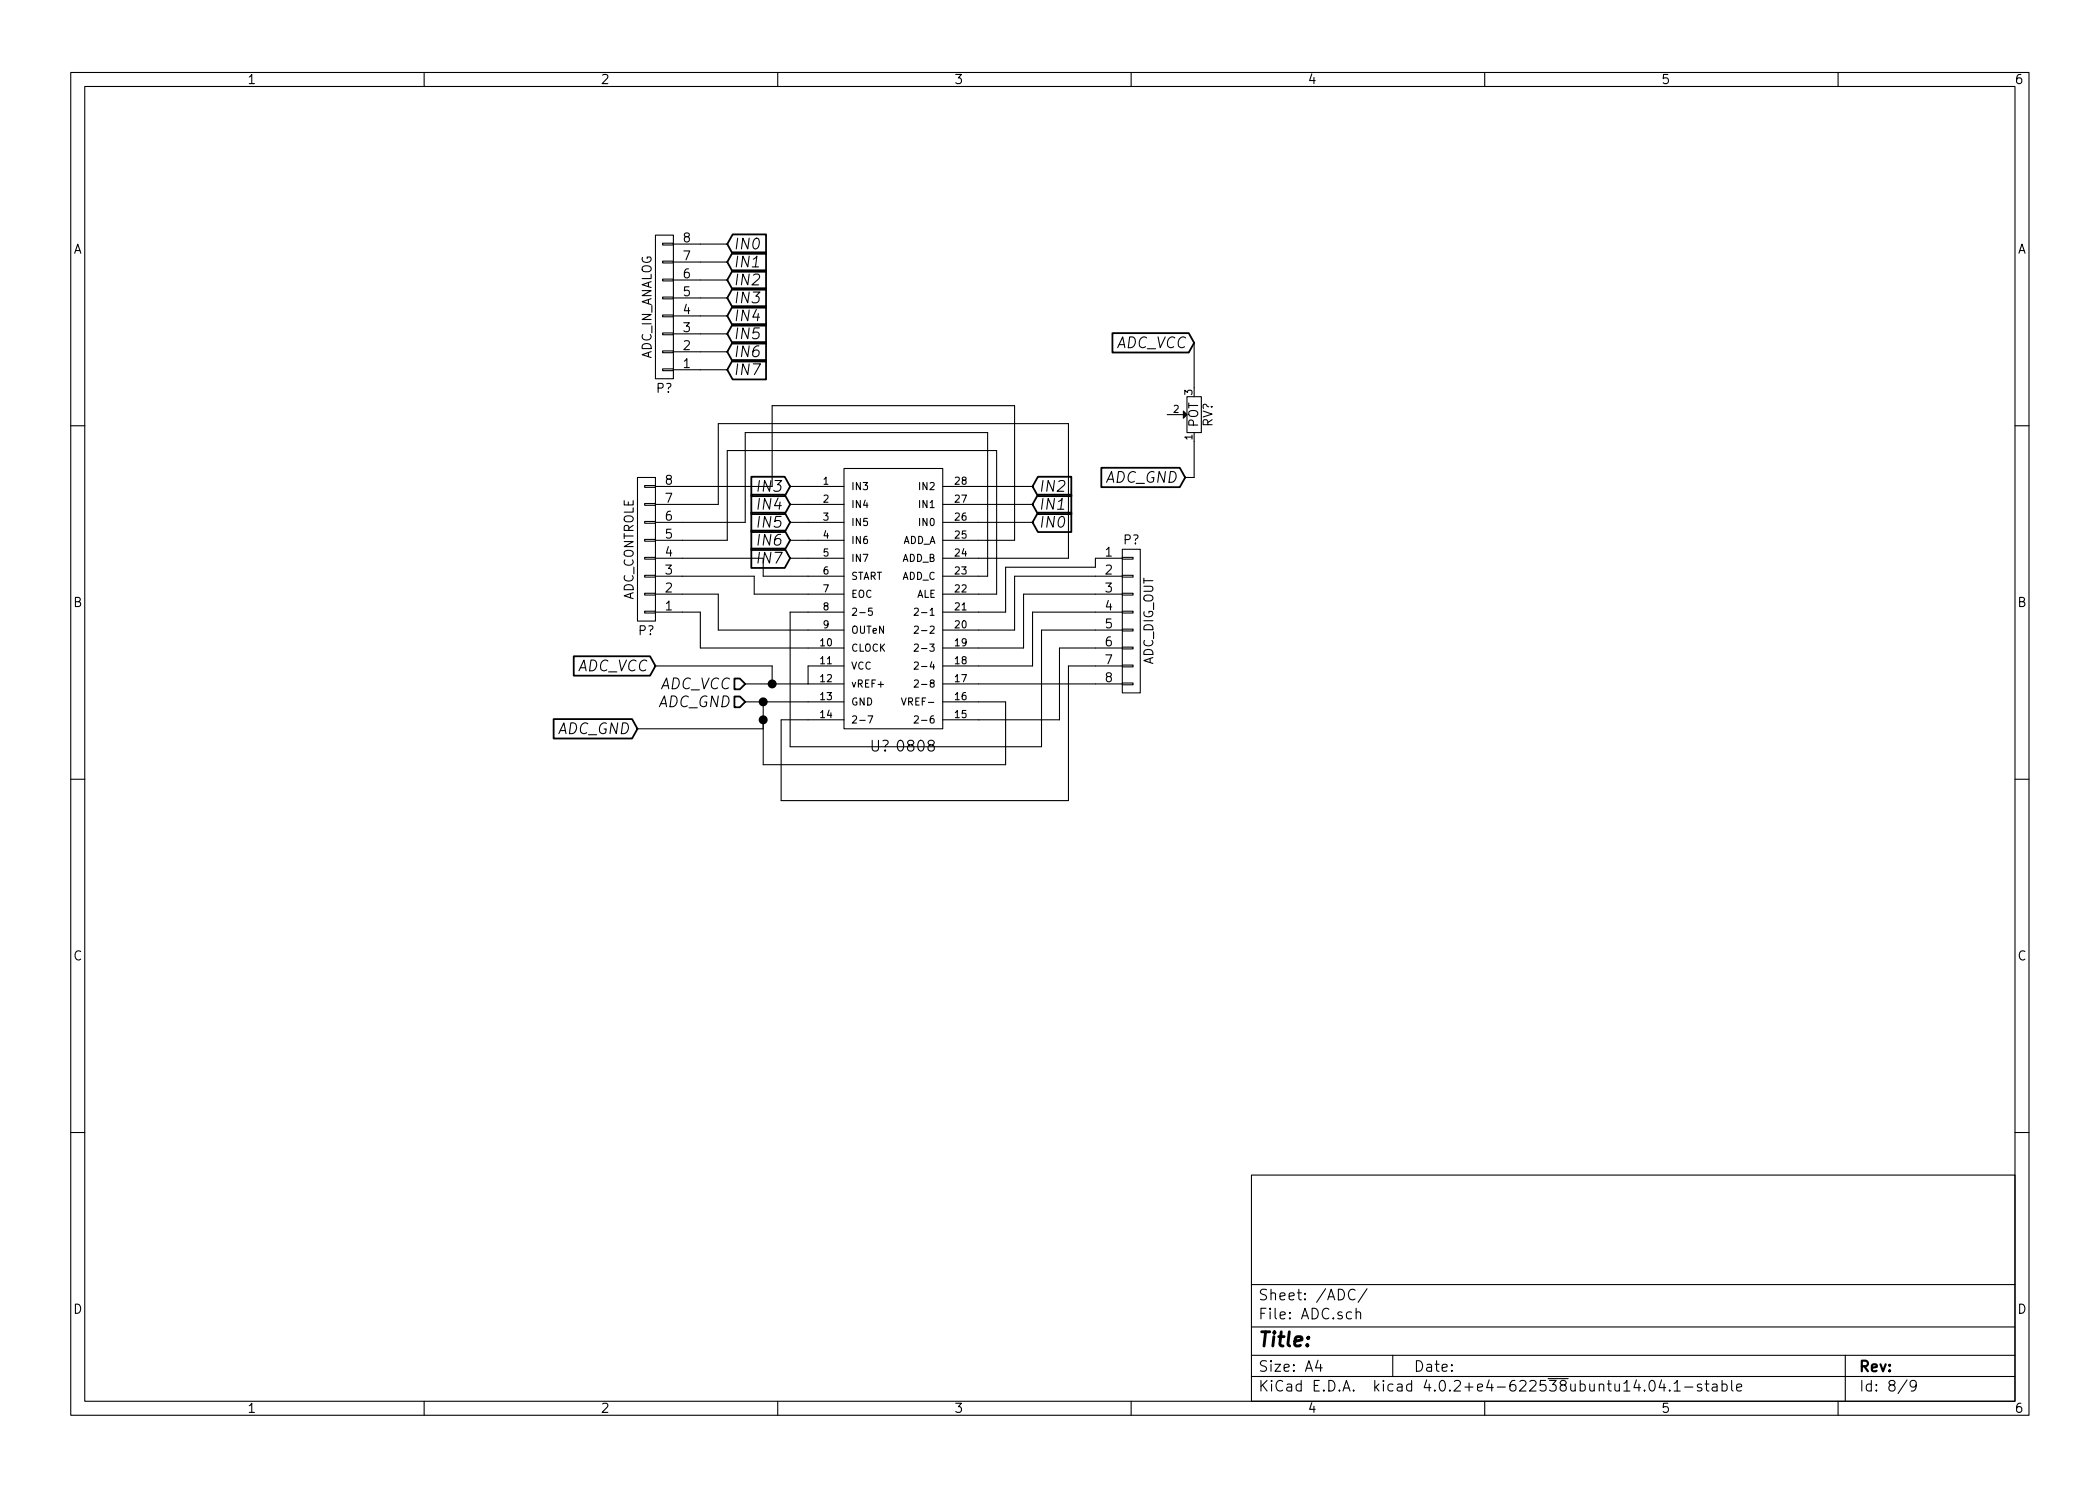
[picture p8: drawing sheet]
EESchema Schematic File Version 2
LIBS:power
LIBS:device
LIBS:transistors
LIBS:conn
LIBS:linear
LIBS:regul
LIBS:74xx
LIBS:cmos4000
LIBS:adc-dac
LIBS:memory
LIBS:xilinx
LIBS:microcontrollers
LIBS:dsp
LIBS:microchip
LIBS:analog_switches
LIBS:motorola
LIBS:texas
LIBS:intel
LIBS:audio
LIBS:interface
LIBS:digital-audio
LIBS:philips
LIBS:display
LIBS:cypress
LIBS:siliconi
LIBS:opto
LIBS:atmel
LIBS:contrib
LIBS:valves
LIBS:8051_generic_89s51
LIBS:7805_mod
LIBS:HexConverter
LIBS:MOTOR
LIBS:ams1117_
LIBS:arduinoNano
LIBS:arduinouno
LIBS:buzzer
LIBS:cmos_cell
LIBS:color_sensor
LIBS:esp8266
LIBS:fingerprintsensor
LIBS:flex
LIBS:ftdi232rl
LIBS:hexconverter
LIBS:i2cmemoty24ls256
LIBS:l293d_modified
LIBS:ldr
LIBS:lm3915
LIBS:oleddisplay
LIBS:ov7670
LIBS:pushbutton
LIBS:relay
LIBS:sd_card_module
LIBS:servo
LIBS:valve
LIBS:xbee
LIBS:max_232
LIBS:0808
LIBS:8051_dev-cache
EELAYER 25 0
EELAYER END
$Descr A4 11693 8268
encoding utf-8
Sheet 9 9
Title ""
Date ""
Rev ""
Comp ""
Comment1 ""
Comment2 ""
Comment3 ""
Comment4 ""
$EndDescr
$Comp
L 0808 U?
U 1 1
P 4950 4050
F 0 "U?" H 4900 3950 60  0000 C CNN
F 1 "0808" H 5100 3950 60  0000 C CNN
F 2 "" H 4950 4050 60  0000 C CNN
F 3 "" H 4950 4050 60  0000 C CNN
	1    4950 4050
	1    0    0    -1  
$EndComp
$Comp
L CONN_01X08 P?
U 1 1
P 6300 3450
F 0 "P?" H 6300 3900 50  0000 C CNN
F 1 "ADC_DIG_OUT" V 6400 3450 50  0000 C CNN
F 2 "" H 6300 3450 50  0000 C CNN
F 3 "" H 6300 3450 50  0000 C CNN
	1    6300 3450
	1    0    0    -1  
$EndComp
Text HLabel 4150 3900 0    60   Input Italic 0
ADC_GND
Text HLabel 4150 3800 0    60   Input Italic 0
ADC_VCC
$Comp
L CONN_01X08 P?
U 1 1
P 3600 3050
F 0 "P?" H 3600 3500 50  0000 C CNN
F 1 "ADC_CONTROLE" V 3700 3050 50  0000 C CNN
F 2 "" H 3600 3050 50  0000 C CNN
F 3 "" H 3600 3050 50  0000 C CNN
	1    3600 3050
	-1   0    0    1   
$EndComp
$Comp
L POT RV?
U 1 1
P 6650 2300
F 0 "RV?" H 6650 2220 50  0000 C CNN
F 1 "POT" H 6650 2300 50  0000 C CNN
F 2 "" H 6650 2300 50  0000 C CNN
F 3 "" H 6650 2300 50  0000 C CNN
	1    6650 2300
	0    -1   -1   0   
$EndComp
Text GLabel 3650 3700 0    60   Input Italic 0
ADC_VCC
Text GLabel 3550 4050 0    60   Input Italic 0
ADC_GND
Text GLabel 6650 1900 0    60   Input Italic 0
ADC_VCC
Text GLabel 6600 2650 0    60   Input Italic 0
ADC_GND
$Comp
L CONN_01X08 P?
U 1 1
P 3700 1700
F 0 "P?" H 3700 2150 50  0000 C CNN
F 1 "ADC_IN_ANALOG" V 3800 1700 50  0000 C CNN
F 2 "" H 3700 1700 50  0000 C CNN
F 3 "" H 3700 1700 50  0000 C CNN
	1    3700 1700
	-1   0    0    1   
$EndComp
Wire Wire Line
	6100 3800 5450 3800
Wire Wire Line
	4500 4000 4350 4000
Wire Wire Line
	4350 4000 4350 4450
Wire Wire Line
	4350 4450 5950 4450
Wire Wire Line
	5950 4450 5950 3700
Wire Wire Line
	5950 3700 6100 3700
Wire Wire Line
	5450 4000 5900 4000
Wire Wire Line
	5900 4000 5900 3600
Wire Wire Line
	5900 3600 6100 3600
Wire Wire Line
	5450 3700 5750 3700
Wire Wire Line
	5750 3700 5750 3400
Wire Wire Line
	5750 3400 6100 3400
Wire Wire Line
	6100 3300 5700 3300
Wire Wire Line
	5700 3300 5700 3600
Wire Wire Line
	5700 3600 5450 3600
Wire Wire Line
	5450 3500 5650 3500
Wire Wire Line
	5650 3500 5650 3200
Wire Wire Line
	5650 3200 6100 3200
Wire Wire Line
	5600 3400 5450 3400
Wire Wire Line
	6100 3500 5800 3500
Wire Wire Line
	5800 3500 5800 4150
Wire Wire Line
	5800 4150 4400 4150
Wire Wire Line
	4400 4150 4400 3400
Wire Wire Line
	4400 3400 4500 3400
Wire Wire Line
	4150 3900 4500 3900
Wire Wire Line
	5450 3900 5600 3900
Wire Wire Line
	5600 3900 5600 4250
Wire Wire Line
	5600 4250 4250 4250
Wire Wire Line
	4250 4250 4250 3900
Connection ~ 4250 3900
Wire Wire Line
	4500 3700 4500 3800
Wire Wire Line
	4500 3800 4150 3800
Wire Wire Line
	3800 3400 3900 3400
Wire Wire Line
	3900 3400 3900 3600
Wire Wire Line
	3900 3600 4500 3600
Wire Wire Line
	4500 3500 4000 3500
Wire Wire Line
	4000 3500 4000 3300
Wire Wire Line
	4000 3300 3800 3300
Wire Wire Line
	3800 3200 4200 3200
Wire Wire Line
	4200 3200 4200 3300
Wire Wire Line
	4200 3300 4500 3300
Wire Wire Line
	4500 3200 4250 3200
Wire Wire Line
	4250 3200 4250 3100
Wire Wire Line
	4250 3100 3800 3100
Wire Wire Line
	5450 3300 5550 3300
Wire Wire Line
	5550 3300 5550 2500
Wire Wire Line
	5550 2500 4050 2500
Wire Wire Line
	4050 2500 4050 3000
Wire Wire Line
	4050 3000 3800 3000
Wire Wire Line
	5450 3200 5500 3200
Wire Wire Line
	5500 3200 5500 2400
Wire Wire Line
	5500 2400 4150 2400
Wire Wire Line
	4150 2400 4150 2900
Wire Wire Line
	4150 2900 3800 2900
Wire Wire Line
	5600 3400 5600 3150
Wire Wire Line
	5600 3150 6100 3150
Wire Wire Line
	6100 3150 6100 3100
Wire Wire Line
	5450 3100 5950 3100
Wire Wire Line
	5950 3100 5950 2350
Wire Wire Line
	5950 2350 4000 2350
Wire Wire Line
	4000 2350 4000 2800
Wire Wire Line
	4000 2800 3800 2800
Wire Wire Line
	3800 2700 4300 2700
Wire Wire Line
	4300 2700 4300 2250
Wire Wire Line
	4300 2250 5650 2250
Wire Wire Line
	5650 2250 5650 3000
Wire Wire Line
	5650 3000 5450 3000
Wire Wire Line
	3650 3700 4300 3700
Wire Wire Line
	4300 3700 4300 3800
Connection ~ 4300 3800
Wire Wire Line
	3550 4050 4250 4050
Wire Wire Line
	4250 4050 4250 4000
Connection ~ 4250 4000
Wire Wire Line
	6650 2450 6650 2650
Wire Wire Line
	6650 2650 6600 2650
Wire Wire Line
	6650 1900 6650 2150
Text GLabel 5750 2900 2    60   Input Italic 0
IN0
Text GLabel 5750 2800 2    60   Input Italic 0
IN1
Text GLabel 5750 2700 2    60   Input Italic 0
IN2
Wire Wire Line
	5750 2700 5450 2700
Wire Wire Line
	5750 2800 5450 2800
Wire Wire Line
	5750 2900 5450 2900
Text GLabel 4400 2700 0    60   Input Italic 0
IN3
Text GLabel 4400 2800 0    60   Input Italic 0
IN4
Text GLabel 4400 2900 0    60   Input Italic 0
IN5
Text GLabel 4400 3000 0    60   Input Italic 0
IN6
Text GLabel 4400 3100 0    60   Input Italic 0
IN7
Wire Wire Line
	4400 2700 4500 2700
Wire Wire Line
	4400 2800 4500 2800
Wire Wire Line
	4400 2900 4500 2900
Wire Wire Line
	4400 3000 4500 3000
Wire Wire Line
	4400 3100 4500 3100
Text GLabel 4050 1350 2    60   Input Italic 0
IN0
Text GLabel 4050 1450 2    60   Input Italic 0
IN1
Text GLabel 4050 1550 2    60   Input Italic 0
IN2
Text GLabel 4050 1650 2    60   Input Italic 0
IN3
Text GLabel 4050 1750 2    60   Input Italic 0
IN4
Text GLabel 4050 1850 2    60   Input Italic 0
IN5
Text GLabel 4050 1950 2    60   Input Italic 0
IN6
Text GLabel 4050 2050 2    60   Input Italic 0
IN7
Wire Wire Line
	3900 1350 4050 1350
Wire Wire Line
	3900 1450 4050 1450
Wire Wire Line
	3900 1550 4050 1550
Wire Wire Line
	3900 1650 4050 1650
Wire Wire Line
	3900 1750 4050 1750
Wire Wire Line
	3900 1850 4050 1850
Wire Wire Line
	3900 1950 4050 1950
Wire Wire Line
	3900 2050 4050 2050
$EndSCHEMATC
